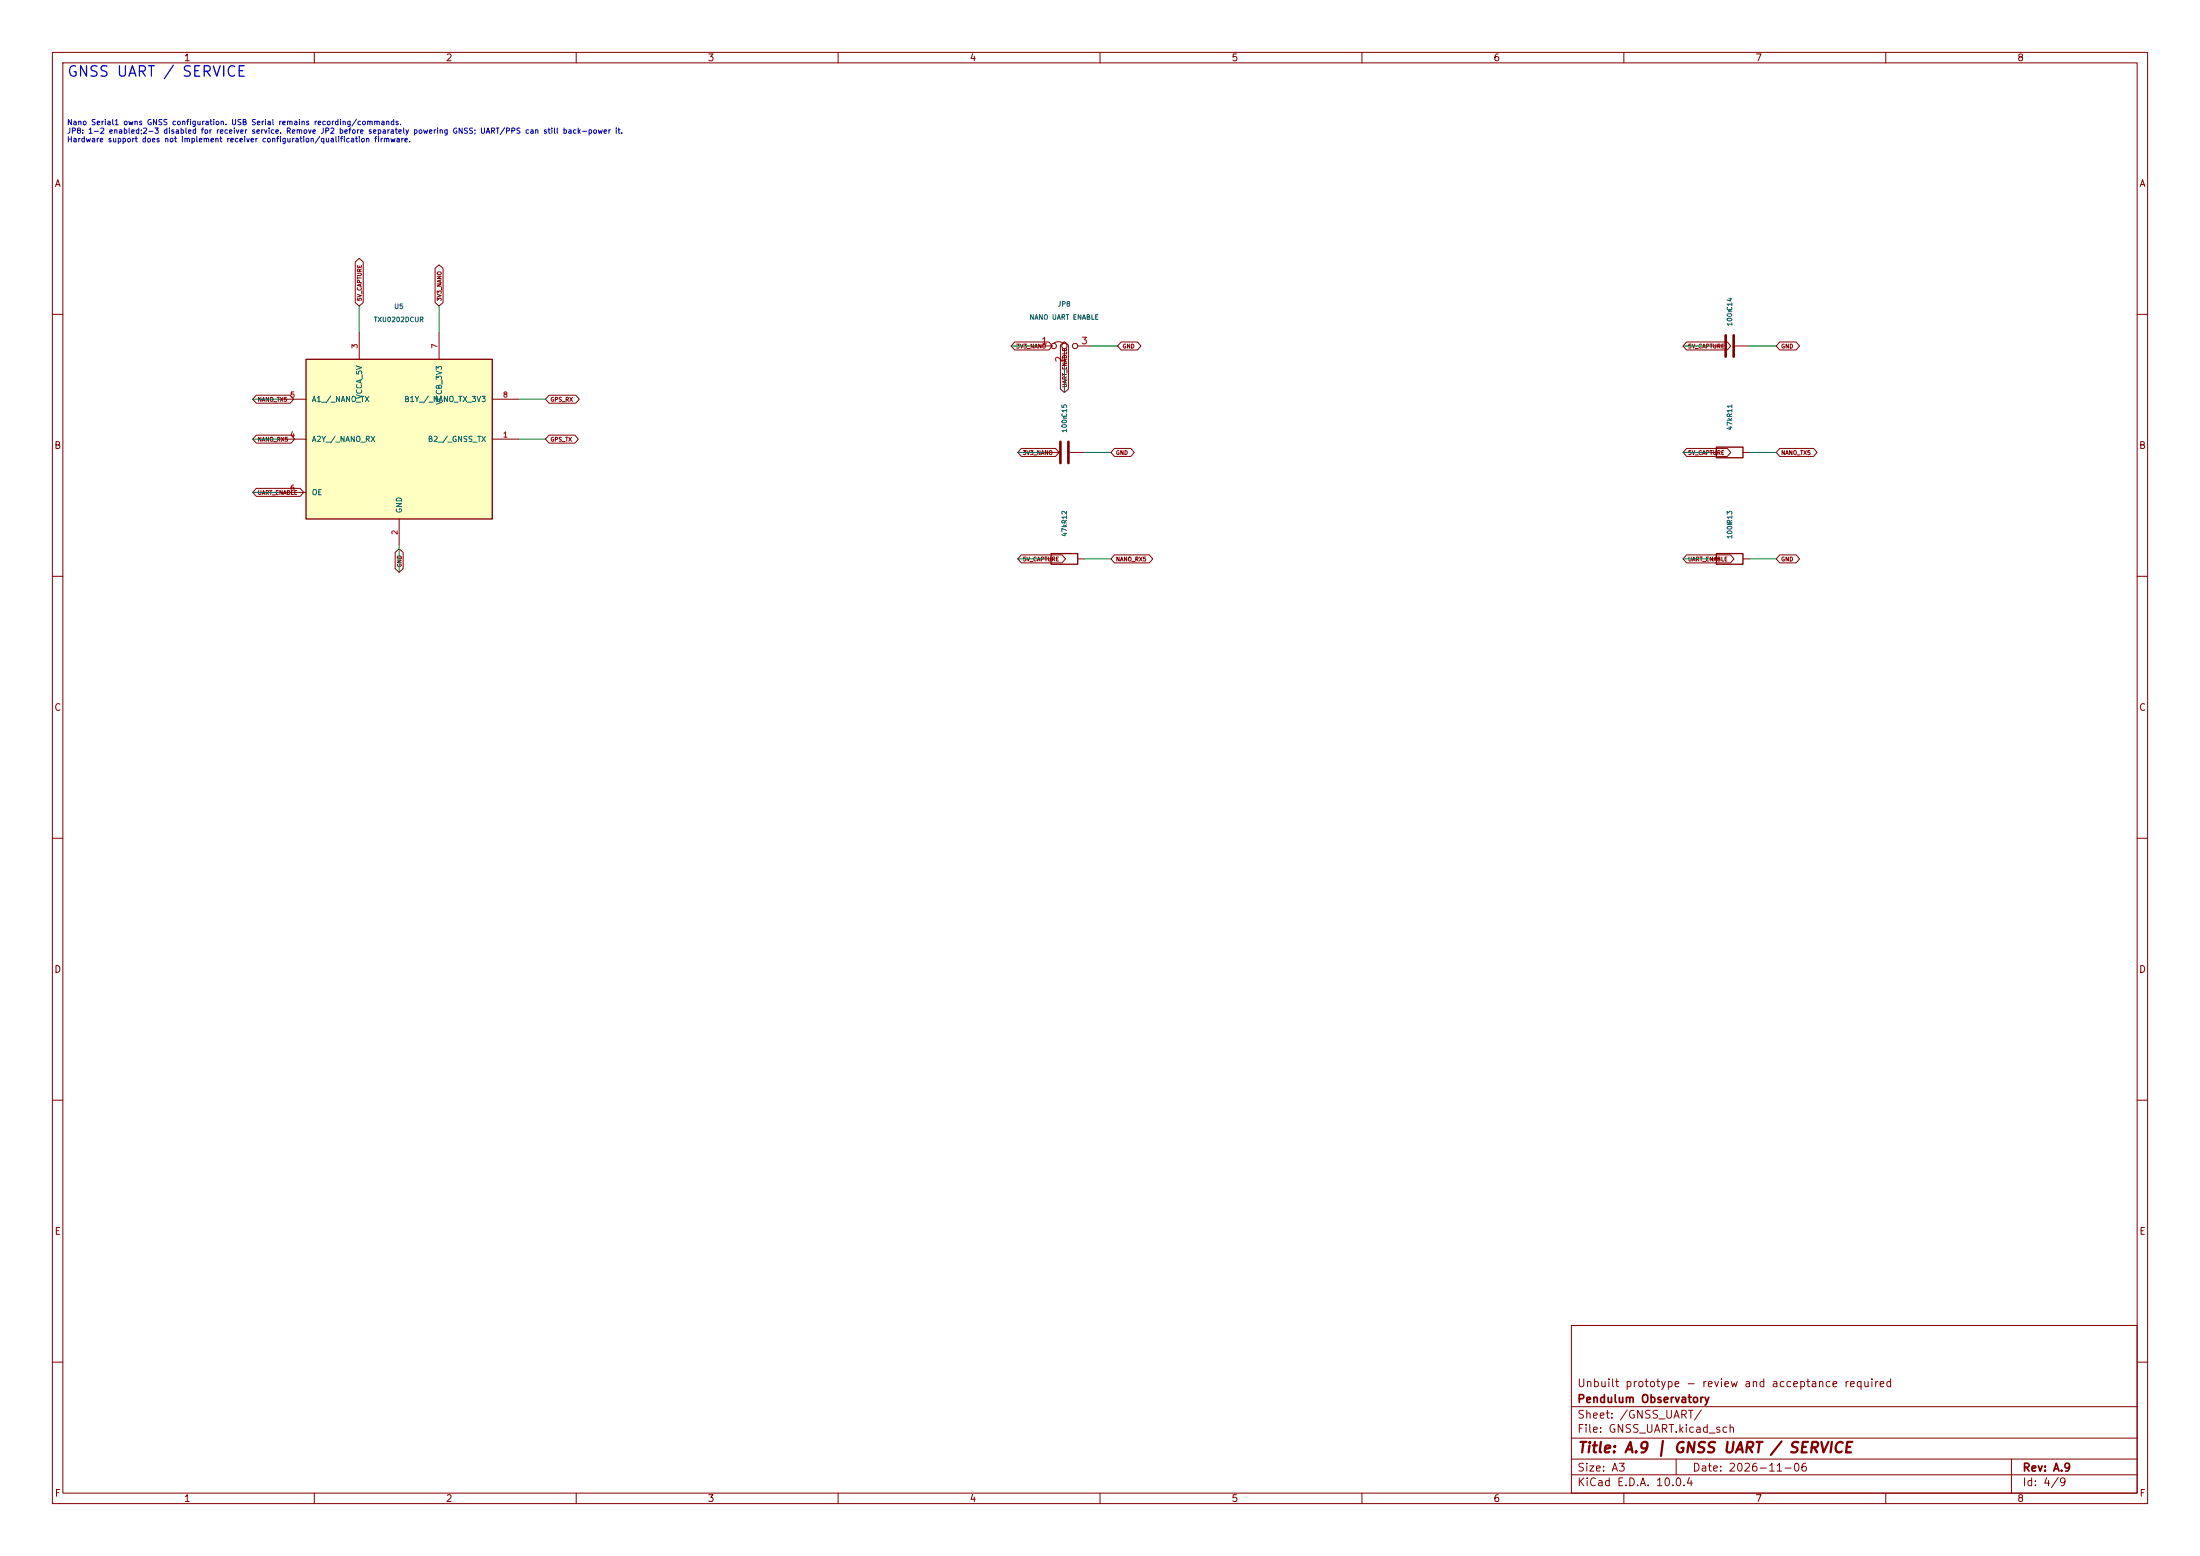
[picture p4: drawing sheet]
(kicad_sch
 (version 20250114)
 (generator "eeschema")
 (paper "A3")
 (title_block
  (title "A.9 | GNSS UART / SERVICE")
  (date "2026-11-06")
  (rev "A.9")
  (company "Pendulum Observatory")
  (comment 1 "Unbuilt prototype - review and acceptance required"))
 (lib_symbols
  (symbol "Carrier:TXU0202"
   (pin_names
    (offset 1.016)) (in_bom yes) (on_board yes)
   (property "Reference" "U" (at 0 0 0) (effects (font (size 1.27 1.27))))
   (property "Value" "TXU0202" (at 0 0 0) (effects (font (size 1.27 1.27))))
   (symbol "TXU0202_0_1"
    (rectangle (start -17.78 15.24) (end 17.78 -15.24) (stroke (width 0.254) (type default)) (fill (type background))))
   (symbol "TXU0202_1_1"
    (pin input line (at -22.86 7.62 0) (length 5.08) (name "A1 / NANO_TX" (effects (font (size 1.016 1.016)))) (number "5" (effects (font (size 1.016 1.016)))))
    (pin tri_state line (at -22.86 0 0) (length 5.08) (name "A2Y / NANO_RX" (effects (font (size 1.016 1.016)))) (number "4" (effects (font (size 1.016 1.016)))))
    (pin input line (at -22.86 -10.16 0) (length 5.08) (name "OE" (effects (font (size 1.016 1.016)))) (number "6" (effects (font (size 1.016 1.016)))))
    (pin power_in line (at -7.62 20.32 270) (length 5.08) (name "VCCA_5V" (effects (font (size 1.016 1.016)))) (number "3" (effects (font (size 1.016 1.016)))))
    (pin power_in line (at 7.62 20.32 270) (length 5.08) (name "VCCB_3V3" (effects (font (size 1.016 1.016)))) (number "7" (effects (font (size 1.016 1.016)))))
    (pin power_in line (at 0 -20.32 90) (length 5.08) (name "GND" (effects (font (size 1.016 1.016)))) (number "2" (effects (font (size 1.016 1.016)))))
    (pin input line (at 22.86 0 180) (length 5.08) (name "B2 / GNSS_TX" (effects (font (size 1.016 1.016)))) (number "1" (effects (font (size 1.016 1.016)))))
    (pin tri_state line (at 22.86 7.62 180) (length 5.08) (name "B1Y / NANO_TX_3V3" (effects (font (size 1.016 1.016)))) (number "8" (effects (font (size 1.016 1.016)))))))
  (symbol "Carrier:UART_Selector"
   (pin_names
    (offset 0) (hide yes)) (exclude_from_sim no) (in_bom no) (on_board yes)
   (in_pos_files yes)
   (duplicate_pin_numbers_are_jumpers no)
   (property "Reference" "JP" (at -2.54 -2.54 0) (show_name no) (do_not_autoplace no) (effects (font (size 1.27 1.27))))
   (property "Value" "Jumper_3_Bridged12" (at 0 2.794 0) (show_name no) (do_not_autoplace no) (effects (font (size 1.27 1.27))))
   (property "Footprint" "" (at 0 0 0) (show_name no) (do_not_autoplace no) (hide yes) (effects (font (size 1.27 1.27))))
   (property "Datasheet" "" (at 0 0 0) (show_name no) (do_not_autoplace no) (hide yes) (effects (font (size 1.27 1.27))))
   (property "Description" "Jumper, 3-pole, pins 1+2 closed/bridged" (at 0 -11.43 0) (show_name no) (do_not_autoplace no) (hide yes) (effects (font (size 1.27 1.27))))
   (symbol "UART_Selector_0_0"
    (circle (center -2.032 0) (radius 0.508) (stroke (width 0) (type default)) (fill (type none)))
    (circle (center 0 0) (radius 0.508) (stroke (width 0) (type default)) (fill (type none)))
    (circle (center 2.032 0) (radius 0.508) (stroke (width 0) (type default)) (fill (type none))))
   (symbol "UART_Selector_0_1"
    (arc (start -2.032 0.508) (mid -1.143 0.8155) (end -0.254 0.508) (stroke (width 0) (type default)) (fill (type none)))
    (polyline (pts (xy 0 -1.27) (xy 0 -0.508)) (stroke (width 0) (type default)) (fill (type none))))
   (symbol "UART_Selector_1_1"
    (pin input line (at -5.08 0 0) (length 2.54) (name "A" (effects (font (size 1.27 1.27)))) (number "1" (effects (font (size 1.27 1.27)))))
    (pin output line (at 0 -3.81 90) (length 2.54) (name "C" (effects (font (size 1.27 1.27)))) (number "2" (effects (font (size 1.27 1.27)))))
    (pin input line (at 5.08 0 180) (length 2.54) (name "B" (effects (font (size 1.27 1.27)))) (number "3" (effects (font (size 1.27 1.27))))))
   (embedded_fonts no))
  (symbol "Carrier:C"
   (pin_numbers (hide yes))
   (pin_names
    (offset 0.254)) (exclude_from_sim no) (in_bom yes) (on_board yes)
   (in_pos_files yes)
   (duplicate_pin_numbers_are_jumpers no)
   (property "Reference" "C" (at 0.635 2.54 0) (show_name no) (do_not_autoplace no) (effects (font (size 1.27 1.27)) (justify left)))
   (property "Value" "C" (at 0.635 -2.54 0) (show_name no) (do_not_autoplace no) (effects (font (size 1.27 1.27)) (justify left)))
   (property "Footprint" "" (at 0.9652 -3.81 0) (show_name no) (do_not_autoplace no) (hide yes) (effects (font (size 1.27 1.27))))
   (property "Datasheet" "" (at 0 0 0) (show_name no) (do_not_autoplace no) (hide yes) (effects (font (size 1.27 1.27))))
   (property "Description" "Unpolarized capacitor" (at 0 0 0) (show_name no) (do_not_autoplace no) (hide yes) (effects (font (size 1.27 1.27))))
   (symbol "C_0_1"
    (polyline (pts (xy -2.032 0.762) (xy 2.032 0.762)) (stroke (width 0.508) (type default)) (fill (type none)))
    (polyline (pts (xy -2.032 -0.762) (xy 2.032 -0.762)) (stroke (width 0.508) (type default)) (fill (type none))))
   (symbol "C_1_1"
    (pin passive line (at 0 3.81 270) (length 2.794) (name "" (effects (font (size 1.27 1.27)))) (number "1" (effects (font (size 1.27 1.27)))))
    (pin passive line (at 0 -3.81 90) (length 2.794) (name "" (effects (font (size 1.27 1.27)))) (number "2" (effects (font (size 1.27 1.27))))))
   (embedded_fonts no))
  (symbol "Carrier:R"
   (pin_numbers (hide yes))
   (pin_names
    (offset 0)) (exclude_from_sim no) (in_bom yes) (on_board yes)
   (in_pos_files yes)
   (duplicate_pin_numbers_are_jumpers no)
   (property "Reference" "R" (at 2.032 0 90) (show_name no) (do_not_autoplace no) (effects (font (size 1.27 1.27))))
   (property "Value" "R" (at 0 0 90) (show_name no) (do_not_autoplace no) (effects (font (size 1.27 1.27))))
   (property "Footprint" "" (at -1.778 0 90) (show_name no) (do_not_autoplace no) (hide yes) (effects (font (size 1.27 1.27))))
   (property "Datasheet" "" (at 0 0 0) (show_name no) (do_not_autoplace no) (hide yes) (effects (font (size 1.27 1.27))))
   (property "Description" "Resistor" (at 0 0 0) (show_name no) (do_not_autoplace no) (hide yes) (effects (font (size 1.27 1.27))))
   (symbol "R_0_1"
    (rectangle (start -1.016 -2.54) (end 1.016 2.54) (stroke (width 0.254) (type default)) (fill (type none))))
   (symbol "R_1_1"
    (pin passive line (at 0 3.81 270) (length 1.27) (name "" (effects (font (size 1.27 1.27)))) (number "1" (effects (font (size 1.27 1.27)))))
    (pin passive line (at 0 -3.81 90) (length 1.27) (name "" (effects (font (size 1.27 1.27)))) (number "2" (effects (font (size 1.27 1.27))))))
   (embedded_fonts no)))
 (text "GNSS UART / SERVICE" (at 12.7 12.7 0) (effects (font (size 2 2)) (justify left top)))
 (text "Nano Serial1 owns GNSS configuration. USB Serial remains recording/commands.\nJP8: 1-2 enabled;2-3 disabled for receiver service. Remove JP2 before separately powering GNSS; UART/PPS can still back-power it.\nHardware support does not implement receiver configuration/qualification firmware." (at 12.7 23 0) (effects (font (size 1.016 1.016)) (justify left top)))
 (wire (pts (xy 53.34 76.2) (xy 48.26 76.2)) (stroke (width 0) (type default)))
 (global_label "NANO_TX5"
  (shape bidirectional) (at 48.26 76.2 0) (effects (font (size 0.762 0.762)) (justify left)))
 (wire (pts (xy 53.34 83.82) (xy 48.26 83.82)) (stroke (width 0) (type default)))
 (global_label "NANO_RX5"
  (shape bidirectional) (at 48.26 83.82 0) (effects (font (size 0.762 0.762)) (justify left)))
 (wire (pts (xy 53.34 93.98) (xy 48.26 93.98)) (stroke (width 0) (type default)))
 (global_label "UART_ENABLE"
  (shape bidirectional) (at 48.26 93.98 0) (effects (font (size 0.762 0.762)) (justify left)))
 (wire (pts (xy 68.58 63.5) (xy 68.58 58.42)) (stroke (width 0) (type default)))
 (global_label "5V_CAPTURE"
  (shape bidirectional) (at 68.58 58.42 270) (effects (font (size 0.762 0.762)) (justify left)))
 (wire (pts (xy 83.82 63.5) (xy 83.82 58.42)) (stroke (width 0) (type default)))
 (global_label "3V3_NANO"
  (shape bidirectional) (at 83.82 58.42 270) (effects (font (size 0.762 0.762)) (justify left)))
 (wire (pts (xy 76.2 104.14) (xy 76.2 109.22)) (stroke (width 0) (type default)))
 (global_label "GND"
  (shape bidirectional) (at 76.2 109.22 90) (effects (font (size 0.762 0.762)) (justify left)))
 (wire (pts (xy 99.06 83.82) (xy 104.14 83.82)) (stroke (width 0) (type default)))
 (global_label "GPS_TX"
  (shape bidirectional) (at 104.14 83.82 180) (effects (font (size 0.762 0.762)) (justify left)))
 (wire (pts (xy 99.06 76.2) (xy 104.14 76.2)) (stroke (width 0) (type default)))
 (global_label "GPS_RX"
  (shape bidirectional) (at 104.14 76.2 180) (effects (font (size 0.762 0.762)) (justify left)))
 (symbol
  (lib_id "Carrier:TXU0202") (at 76.2 83.82 0) (unit 1) (in_bom yes) (on_board yes) (dnp no)
  (property "Manufacturer" "Texas Instruments" (at 76.2 83.82 0) (effects (font (size 0.9 0.9)) (hide yes)))
  (property "MPN" "TXU0202DCUR" (at 76.2 83.82 0) (effects (font (size 0.9 0.9)) (hide yes)))
  (property "Assembly" "UART-only dual-supply translator; VCCA 5V, VCCB 3.3V. Pins 1/8 GNSS side; pins 4/5 Nano side; no PPS routing through U5." (at 76.2 83.82 0) (effects (font (size 0.9 0.9)) (hide yes)))
  (property "Footprint" "Carrier:TI_DCU0008A_VSSOP-8_2.3x2mm_P0.5mm" (at 76.2 83.82 0) (effects (font (size 0.9 0.9)) (hide yes)))
  (property "Datasheet" "https://www.ti.com/lit/ds/symlink/txu0202.pdf" (at 76.2 83.82 0) (effects (font (size 0.9 0.9)) (hide yes)))
  (property "Description" "" (at 76.2 83.82 0) (effects (font (size 0.9 0.9)) (hide yes)))
  (property "Reference" "U5" (at 76.2 58.49999999999999 0) (effects (font (size 0.9 0.9))))
  (property "Value" "TXU0202DCUR" (at 76.2 60.99999999999999 0) (effects (font (size 0.9 0.9)))) (pin "5") (pin "4") (pin "6") (pin "3") (pin "7") (pin "2") (pin "1") (pin "8"))
 (wire (pts (xy 198.12 66.04) (xy 193.04 66.04)) (stroke (width 0) (type default)))
 (global_label "3V3_NANO"
  (shape bidirectional) (at 193.04 66.04 0) (effects (font (size 0.762 0.762)) (justify left)))
 (wire (pts (xy 203.2 69.85) (xy 203.2 74.93)) (stroke (width 0) (type default)))
 (global_label "UART_ENABLE"
  (shape bidirectional) (at 203.2 74.93 90) (effects (font (size 0.762 0.762)) (justify left)))
 (wire (pts (xy 208.28 66.04) (xy 213.36 66.04)) (stroke (width 0) (type default)))
 (global_label "GND"
  (shape bidirectional) (at 213.36 66.04 180) (effects (font (size 0.762 0.762)) (justify left)))
 (symbol
  (lib_id "Carrier:UART_Selector") (at 203.2 66.04 0) (unit 1) (in_bom yes) (on_board yes) (dnp no)
  (property "Manufacturer" "Samtec" (at 203.2 66.04 0) (effects (font (size 0.9 0.9)) (hide yes)))
  (property "MPN" "TSW-103-07-G-S" (at 203.2 66.04 0) (effects (font (size 0.9 0.9)) (hide yes)))
  (property "Assembly" "JP8 1-2: Nano GNSS UART enabled (default). JP8 2-3: U5 disabled for receiver USB servicing. Change with all equipment powered off." (at 203.2 66.04 0) (effects (font (size 0.9 0.9)) (hide yes)))
  (property "Footprint" "Carrier:PinHeader_1x03_P2.54mm_Vertical" (at 203.2 66.04 0) (effects (font (size 0.9 0.9)) (hide yes)))
  (property "Datasheet" "" (at 203.2 66.04 0) (effects (font (size 0.9 0.9)) (hide yes)))
  (property "Description" "" (at 203.2 66.04 0) (effects (font (size 0.9 0.9)) (hide yes)))
  (property "Reference" "JP8" (at 203.2 58.040000000000006 0) (effects (font (size 0.9 0.9))))
  (property "Value" "NANO UART ENABLE" (at 203.2 60.540000000000006 0) (effects (font (size 0.9 0.9)))) (pin "1") (pin "2") (pin "3"))
 (wire (pts (xy 326.39 66.04) (xy 321.31 66.04)) (stroke (width 0) (type default)))
 (global_label "5V_CAPTURE"
  (shape bidirectional) (at 321.31 66.04 0) (effects (font (size 0.762 0.762)) (justify left)))
 (wire (pts (xy 334.01 66.04) (xy 339.09 66.04)) (stroke (width 0) (type default)))
 (global_label "GND"
  (shape bidirectional) (at 339.09 66.04 180) (effects (font (size 0.762 0.762)) (justify left)))
 (symbol
  (lib_id "Carrier:C") (at 330.2 66.04 90) (unit 1) (in_bom yes) (on_board yes) (dnp no)
  (property "Manufacturer" "Murata" (at 330.2 66.04 0) (effects (font (size 0.9 0.9)) (hide yes)))
  (property "MPN" "GRM21BR71H104KA01L" (at 330.2 66.04 0) (effects (font (size 0.9 0.9)) (hide yes)))
  (property "Assembly" "100nF UART translator bypass; place at U5 supply pin and local ground return." (at 330.2 66.04 0) (effects (font (size 0.9 0.9)) (hide yes)))
  (property "Footprint" "Carrier:C_0805_2012Metric" (at 330.2 66.04 0) (effects (font (size 0.9 0.9)) (hide yes)))
  (property "Datasheet" "" (at 330.2 66.04 0) (effects (font (size 0.9 0.9)) (hide yes)))
  (property "Description" "" (at 330.2 66.04 0) (effects (font (size 0.9 0.9)) (hide yes)))
  (property "Reference" "C14" (at 330.2 58.040000000000006 0) (effects (font (size 0.9 0.9))))
  (property "Value" "100n" (at 330.2 60.540000000000006 0) (effects (font (size 0.9 0.9)))) (pin "1") (pin "2"))
 (wire (pts (xy 199.39 86.36) (xy 194.31 86.36)) (stroke (width 0) (type default)))
 (global_label "3V3_NANO"
  (shape bidirectional) (at 194.31 86.36 0) (effects (font (size 0.762 0.762)) (justify left)))
 (wire (pts (xy 207.01 86.36) (xy 212.09 86.36)) (stroke (width 0) (type default)))
 (global_label "GND"
  (shape bidirectional) (at 212.09 86.36 180) (effects (font (size 0.762 0.762)) (justify left)))
 (symbol
  (lib_id "Carrier:C") (at 203.2 86.36 90) (unit 1) (in_bom yes) (on_board yes) (dnp no)
  (property "Manufacturer" "Murata" (at 203.2 86.36 0) (effects (font (size 0.9 0.9)) (hide yes)))
  (property "MPN" "GRM21BR71H104KA01L" (at 203.2 86.36 0) (effects (font (size 0.9 0.9)) (hide yes)))
  (property "Assembly" "100nF UART translator bypass; place at U5 supply pin and local ground return." (at 203.2 86.36 0) (effects (font (size 0.9 0.9)) (hide yes)))
  (property "Footprint" "Carrier:C_0805_2012Metric" (at 203.2 86.36 0) (effects (font (size 0.9 0.9)) (hide yes)))
  (property "Datasheet" "" (at 203.2 86.36 0) (effects (font (size 0.9 0.9)) (hide yes)))
  (property "Description" "" (at 203.2 86.36 0) (effects (font (size 0.9 0.9)) (hide yes)))
  (property "Reference" "C15" (at 203.2 78.36 0) (effects (font (size 0.9 0.9))))
  (property "Value" "100n" (at 203.2 80.86 0) (effects (font (size 0.9 0.9)))) (pin "1") (pin "2"))
 (wire (pts (xy 326.39 86.36) (xy 321.31 86.36)) (stroke (width 0) (type default)))
 (global_label "5V_CAPTURE"
  (shape bidirectional) (at 321.31 86.36 0) (effects (font (size 0.762 0.762)) (justify left)))
 (wire (pts (xy 334.01 86.36) (xy 339.09 86.36)) (stroke (width 0) (type default)))
 (global_label "NANO_TX5"
  (shape bidirectional) (at 339.09 86.36 180) (effects (font (size 0.762 0.762)) (justify left)))
 (symbol
  (lib_id "Carrier:R") (at 330.2 86.36 90) (unit 1) (in_bom yes) (on_board yes) (dnp no)
  (property "Manufacturer" "Yageo" (at 330.2 86.36 0) (effects (font (size 0.9 0.9)) (hide yes)))
  (property "MPN" "RC0805FR-0747KL" (at 330.2 86.36 0) (effects (font (size 0.9 0.9)) (hide yes)))
  (property "Assembly" "47k idle pull-up on 5V Nano UART only." (at 330.2 86.36 0) (effects (font (size 0.9 0.9)) (hide yes)))
  (property "Footprint" "Carrier:R_0805_2012Metric" (at 330.2 86.36 0) (effects (font (size 0.9 0.9)) (hide yes)))
  (property "Datasheet" "" (at 330.2 86.36 0) (effects (font (size 0.9 0.9)) (hide yes)))
  (property "Description" "" (at 330.2 86.36 0) (effects (font (size 0.9 0.9)) (hide yes)))
  (property "Reference" "R11" (at 330.2 78.36 0) (effects (font (size 0.9 0.9))))
  (property "Value" "47k" (at 330.2 80.86 0) (effects (font (size 0.9 0.9)))) (pin "1") (pin "2"))
 (wire (pts (xy 199.39 106.68) (xy 194.31 106.68)) (stroke (width 0) (type default)))
 (global_label "5V_CAPTURE"
  (shape bidirectional) (at 194.31 106.68 0) (effects (font (size 0.762 0.762)) (justify left)))
 (wire (pts (xy 207.01 106.68) (xy 212.09 106.68)) (stroke (width 0) (type default)))
 (global_label "NANO_RX5"
  (shape bidirectional) (at 212.09 106.68 180) (effects (font (size 0.762 0.762)) (justify left)))
 (symbol
  (lib_id "Carrier:R") (at 203.2 106.68 90) (unit 1) (in_bom yes) (on_board yes) (dnp no)
  (property "Manufacturer" "Yageo" (at 203.2 106.68 0) (effects (font (size 0.9 0.9)) (hide yes)))
  (property "MPN" "RC0805FR-0747KL" (at 203.2 106.68 0) (effects (font (size 0.9 0.9)) (hide yes)))
  (property "Assembly" "47k idle pull-up on 5V Nano UART only." (at 203.2 106.68 0) (effects (font (size 0.9 0.9)) (hide yes)))
  (property "Footprint" "Carrier:R_0805_2012Metric" (at 203.2 106.68 0) (effects (font (size 0.9 0.9)) (hide yes)))
  (property "Datasheet" "" (at 203.2 106.68 0) (effects (font (size 0.9 0.9)) (hide yes)))
  (property "Description" "" (at 203.2 106.68 0) (effects (font (size 0.9 0.9)) (hide yes)))
  (property "Reference" "R12" (at 203.2 98.68 0) (effects (font (size 0.9 0.9))))
  (property "Value" "47k" (at 203.2 101.18 0) (effects (font (size 0.9 0.9)))) (pin "1") (pin "2"))
 (wire (pts (xy 326.39 106.68) (xy 321.31 106.68)) (stroke (width 0) (type default)))
 (global_label "UART_ENABLE"
  (shape bidirectional) (at 321.31 106.68 0) (effects (font (size 0.762 0.762)) (justify left)))
 (wire (pts (xy 334.01 106.68) (xy 339.09 106.68)) (stroke (width 0) (type default)))
 (global_label "GND"
  (shape bidirectional) (at 339.09 106.68 180) (effects (font (size 0.762 0.762)) (justify left)))
 (symbol
  (lib_id "Carrier:R") (at 330.2 106.68 90) (unit 1) (in_bom yes) (on_board yes) (dnp no)
  (property "Manufacturer" "Yageo" (at 330.2 106.68 0) (effects (font (size 0.9 0.9)) (hide yes)))
  (property "MPN" "RC0805FR-07100KL" (at 330.2 106.68 0) (effects (font (size 0.9 0.9)) (hide yes)))
  (property "Assembly" "100k OE pull-down; translator disabled with JP8 shunt removed." (at 330.2 106.68 0) (effects (font (size 0.9 0.9)) (hide yes)))
  (property "Footprint" "Carrier:R_0805_2012Metric" (at 330.2 106.68 0) (effects (font (size 0.9 0.9)) (hide yes)))
  (property "Datasheet" "" (at 330.2 106.68 0) (effects (font (size 0.9 0.9)) (hide yes)))
  (property "Description" "" (at 330.2 106.68 0) (effects (font (size 0.9 0.9)) (hide yes)))
  (property "Reference" "R13" (at 330.2 98.68 0) (effects (font (size 0.9 0.9))))
  (property "Value" "100k" (at 330.2 101.18 0) (effects (font (size 0.9 0.9)))) (pin "1") (pin "2"))
 (embedded_fonts no))
